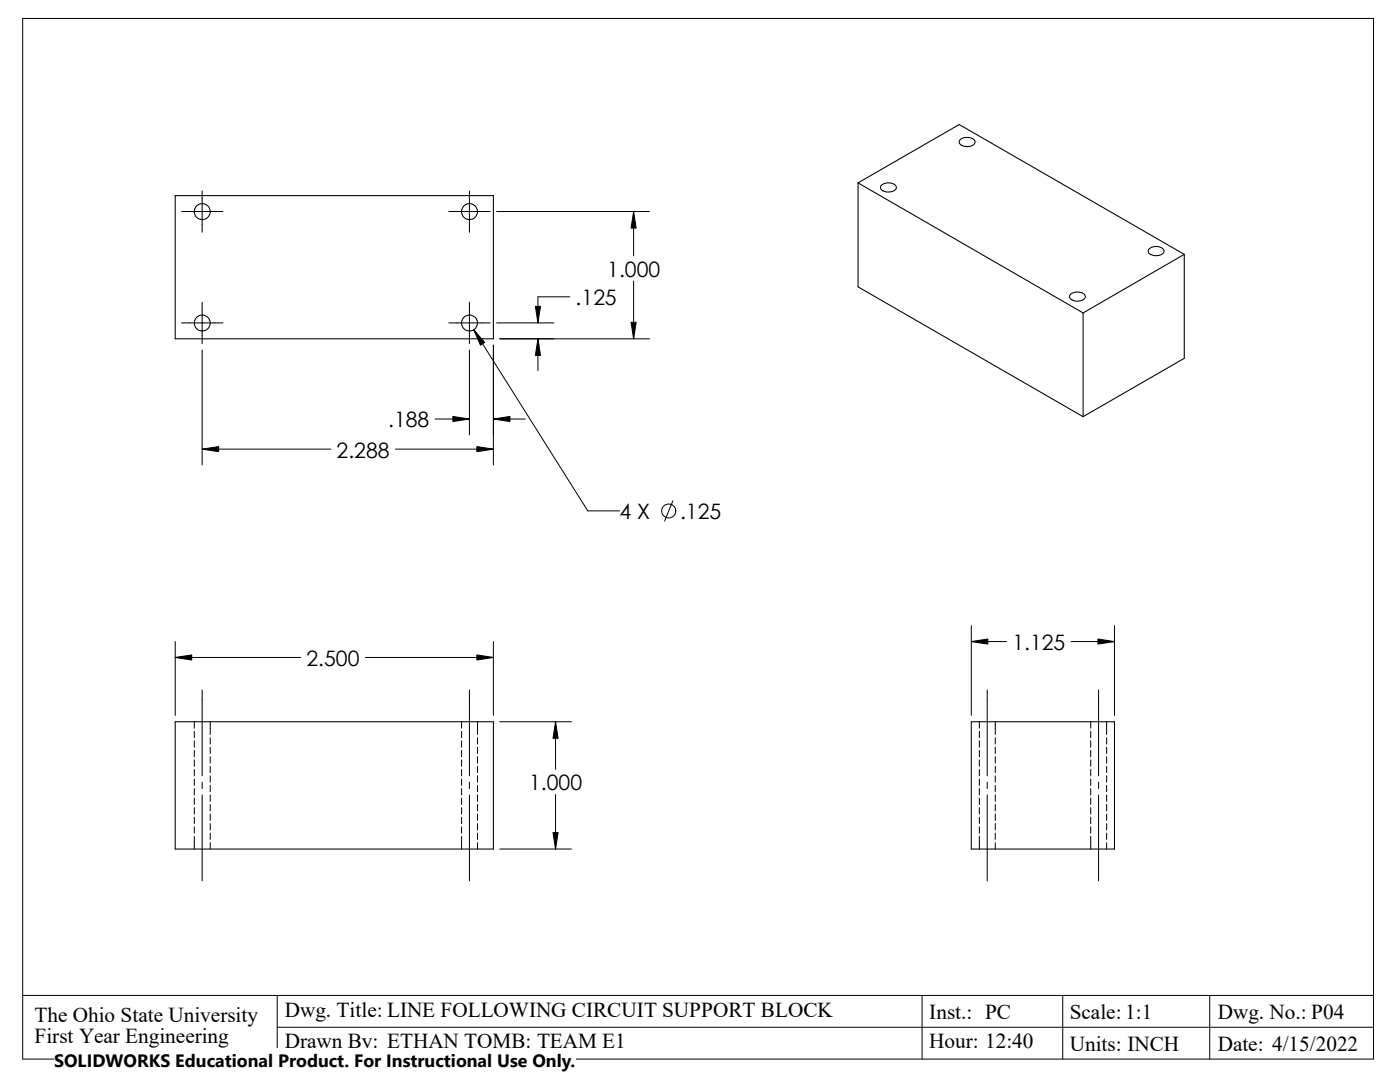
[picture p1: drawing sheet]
<svg xmlns="http://www.w3.org/2000/svg" width="279mm" height="216mm" viewBox="0 0 279 216" stroke-linecap="round" stroke-linejoin="round" font-family="sans-serif">
<g fill="none" stroke="#000" stroke-width=".2">
<path d="M4.5 3.7h269.6v207.6h-269.6zM40.3 38.1v8.3M93.7 38.1v8.3M36.2 42.2h8.3M89.6 42.2h8.2M99.1 42.2h30.5M113.7 59.2h-6.3v5.2M126.4 42.2v8.9M126.4 56.1v11.5M36.2 64.4h8.3M40.3 60.3v8.3M40.3 69.8v23"/>
<path d="M89.6 64.4h8.2M93.7 60.3v8.3M93.7 69.8v17M94.5 65.8l22.8 36.1h6.4M98.5 68.9v23.9M99.1 64.4h11.4M99.7 67.6h29.9M107.4 67.6v6.4M40.3 89.6h25.7M78.9 89.6h19.6M86.8 83.6h6.9M98.5 83.6h6.3"/>
<path d="M134.3 99.9l-1.7 4.1M35 128v14.7M35 131.2h25M40.3 137.7v17.1M72.9 131.2h25.6M93.7 137.7v17.1M98.5 128v14.7M193.8 124.8v17.9M193.8 128h7.1M197 137.7v17.1M213.7 128h8.7M219.2 137.7v17.1"/>
<path d="M222.4 124.8v17.9M38.8 144v1.3M38.8 145.9v1.3M38.8 147.8v1.3M38.8 149.7v1.3M38.8 151.6v1.3M38.8 153.5v1.3M38.8 155.4v1.3M38.8 157.4v1.2M38.8 159.3v1.2M40.3 156.1v1.3M40.3 158.6v17.2"/>
<path d="M42 144v2.6M42 147.2v1.3M42 149.1v1.3M42 151v1.3M42 152.9v1.3M42 154.8v1.3M42 156.7v1.3M42 158.6v1.3M92.1 144v1.3M92.1 145.9v1.3M92.1 147.8v1.3M92.1 149.7v1.3"/>
<path d="M92.1 151.6v1.3M92.1 153.5v1.3M92.1 155.4v1.3M92.1 157.4v1.2M92.1 159.3v1.2M93.7 156.1v1.3M93.7 158.6v17.2M95.3 144v2.6M95.3 147.2v1.3M95.3 149.1v1.3M95.3 151v1.3M95.3 152.9v1.3"/>
<path d="M95.3 154.8v1.3M95.3 156.7v1.3M95.3 158.6v1.3M99.7 144h14.3M110.9 144v9.5M110.9 158.5v10.9M195.5 144v1.3M195.5 145.9v1.3M195.5 147.8v1.3M195.5 149.7v1.3M195.5 151.6v1.3M195.5 153.5v1.3"/>
<path d="M195.5 155.4v1.3M195.5 157.4v1.2M195.5 159.3v1.2M197 156.1v1.3M197 158.6v17.2M198.6 144v2.6M198.6 147.2v1.3M198.6 149.1v1.3M198.6 151v1.3M198.6 152.9v1.3M198.6 154.8v1.3M198.6 156.7v1.3"/>
<path d="M198.6 158.6v1.3M217.7 144v1.3M217.7 145.9v1.3M217.7 147.8v1.3M217.7 149.7v1.3M217.7 151.6v1.3M217.7 153.5v1.3M217.7 155.4v1.3M217.7 157.4v1.2M217.7 159.3v1.2M219.2 156.1v1.3M219.2 158.6v17.2"/>
<path d="M220.9 144v2.6M220.9 147.2v1.3M220.9 149.1v1.3M220.9 151v1.3M220.9 152.9v1.3M220.9 154.8v1.3M220.9 156.7v1.3M220.9 158.6v1.3M38.8 161.2v1.2M38.8 163.1v1.2M38.8 165v1.2M38.8 166.9v2.5"/>
<path d="M42 160.5v1.3M42 162.4v1.3M42 164.3v1.3M42 166.2v1.3M42 168.1v1.3M92.1 161.2v1.2M92.1 163.1v1.2M92.1 165v1.2M92.1 166.9v2.5M95.3 160.5v1.3M95.3 162.4v1.3M95.3 164.3v1.3"/>
<path d="M95.3 166.2v1.3M95.3 168.1v1.3M99.7 169.4h14.3M195.5 161.2v1.2M195.5 163.1v1.2M195.5 165v1.2M195.5 166.9v2.5M198.6 160.5v1.3M198.6 162.4v1.3M198.6 164.3v1.3M198.6 166.2v1.3M198.6 168.1v1.3"/>
<path d="M217.7 161.2v1.2M217.7 163.1v1.2M217.7 165v1.2M217.7 166.9v2.5M220.9 160.5v1.3M220.9 162.4v1.3M220.9 164.3v1.3M220.9 166.2v1.3M220.9 168.1v1.3M4.5 198.6h269.6M55.3 198.6v12.7M184 198.6v12.7"/>
<path d="M212.1 198.6v12.7M241.4 198.6v12.7M55.3 205h218.8"/>
<circle cx="133.5" cy="102" r="1.4"/>
</g>
<g fill="none" stroke="#000" stroke-width=".21">
<path d="M35 39h63.5v28.6h-63.5zM171.2 36.5l45 25.9M171.2 36.5l20.2-11.7 44.9 26M171.2 36.5v20.7l45 25.9M175.9 37a2.03 2.03 0 0 1 3 .3 1.27 1.27 0 0 1-1.7 1 1.28 1.28 0 0 1-1.5-1zM191.6 27.9a2.29 2.29 0 0 1 2.9 .1 1.06 1.06 0 0 1-1.3 1.3 1.39 1.39 0 0 1-1.8-1.1zM213.6 58.8a2.11 2.11 0 0 1 2.9 .1 .78 .78 0 0 1-.8 1.1 1.78 1.78 0 0 1-2.3-.8zM229.2 49.8a2.06 2.06 0 0 1 3.1 .2 1.27 1.27 0 0 1-1.7 1 1.28 1.28 0 0 1-1.4-1zM236.3 50.8l-20.1 11.6M236.3 50.8v20.7l-20.1 11.6M216.2 62.4v20.7M35 144h63.5v25.4h-63.5z"/>
<path d="M193.8 144h28.6v25.4h-28.6z"/>
<circle cx="40.4" cy="42.2" r="1.59"/>
<circle cx="93.7" cy="42.2" r="1.59"/>
<circle cx="40.4" cy="64.5" r="1.59"/>
<circle cx="93.7" cy="64.5" r="1.59"/>
</g>
<g fill="#000" stroke="#000" stroke-width=".2">
<path d="M126.4 42.2l.6 3.3h-1.1zM94.5 65.8l2.2 2.5-.8 .6zM107.4 67.6l.5 3.3h-1.1zM106.8 61.1h1.1l-.5 3.3zM125.9 64.3h1.1l-.6 3.3zM40.3 89.6l3.3-.5v1zM90.4 83.1l3.3 .5-3.3 .5zM98.5 83.6l3.3-.5v1zM95.2 89.1l3.3 .5-3.3 .5zM35 131.2l3.3-.5v1zM95.2 130.7l3.3 .5-3.3 .5zM193.8 128l3.3-.5v1z"/>
<path d="M219.1 127.5l3.3 .5-3.3 .5zM110.9 144l.5 3.3h-1zM110.4 166.1h1l-.5 3.3z"/>
</g>
<path d="M10.8 209.2h104.1v6.7h-104.1z" fill="#fff"/>
<g font-size="4.2">
<text x="121.2" y="55.2">1.000</text>
<text x="114.9" y="60.9">.125</text>
<text x="77.5" y="85.3">.188</text>
<text x="67.2" y="91.3">2.288</text>
<text x="123.7" y="103.6">4 X</text>
<text x="135.7" y="103.6">.125</text>
<text x="202" y="129.7">1.125</text>
<text x="61.2" y="132.8">2.500</text>
<text x="105.6" y="157.7">1.000</text>
<text x="6.9" y="203.9">The Ohio State University</text>
<text x="56.9" y="202.9">Dwg. Title: LINE FOLLOWING CIRCUIT SUPPORT BLOCK</text>
<text x="185.5" y="203.2">Inst.: PC</text>
<text x="213.5" y="203.2">Scale: 1:1</text>
<text x="243.1" y="203.2">Dwg. No.: P04</text>
<text x="6.9" y="208.1">First Year Engineering</text>
<text x="56.9" y="209.2">Drawn By: ETHAN TOMB: TEAM E1</text>
<text x="185.5" y="209.2">Hour: 12:40</text>
<text x="213.5" y="209.6">Units: INCH</text>
<text x="243" y="209.6">Date: 4/15/2022</text>
</g>
<text font-size="3.6" x="10.8" y="213">SOLIDWORKS Educational Product. For Instructional Use Only.</text>
</svg>
